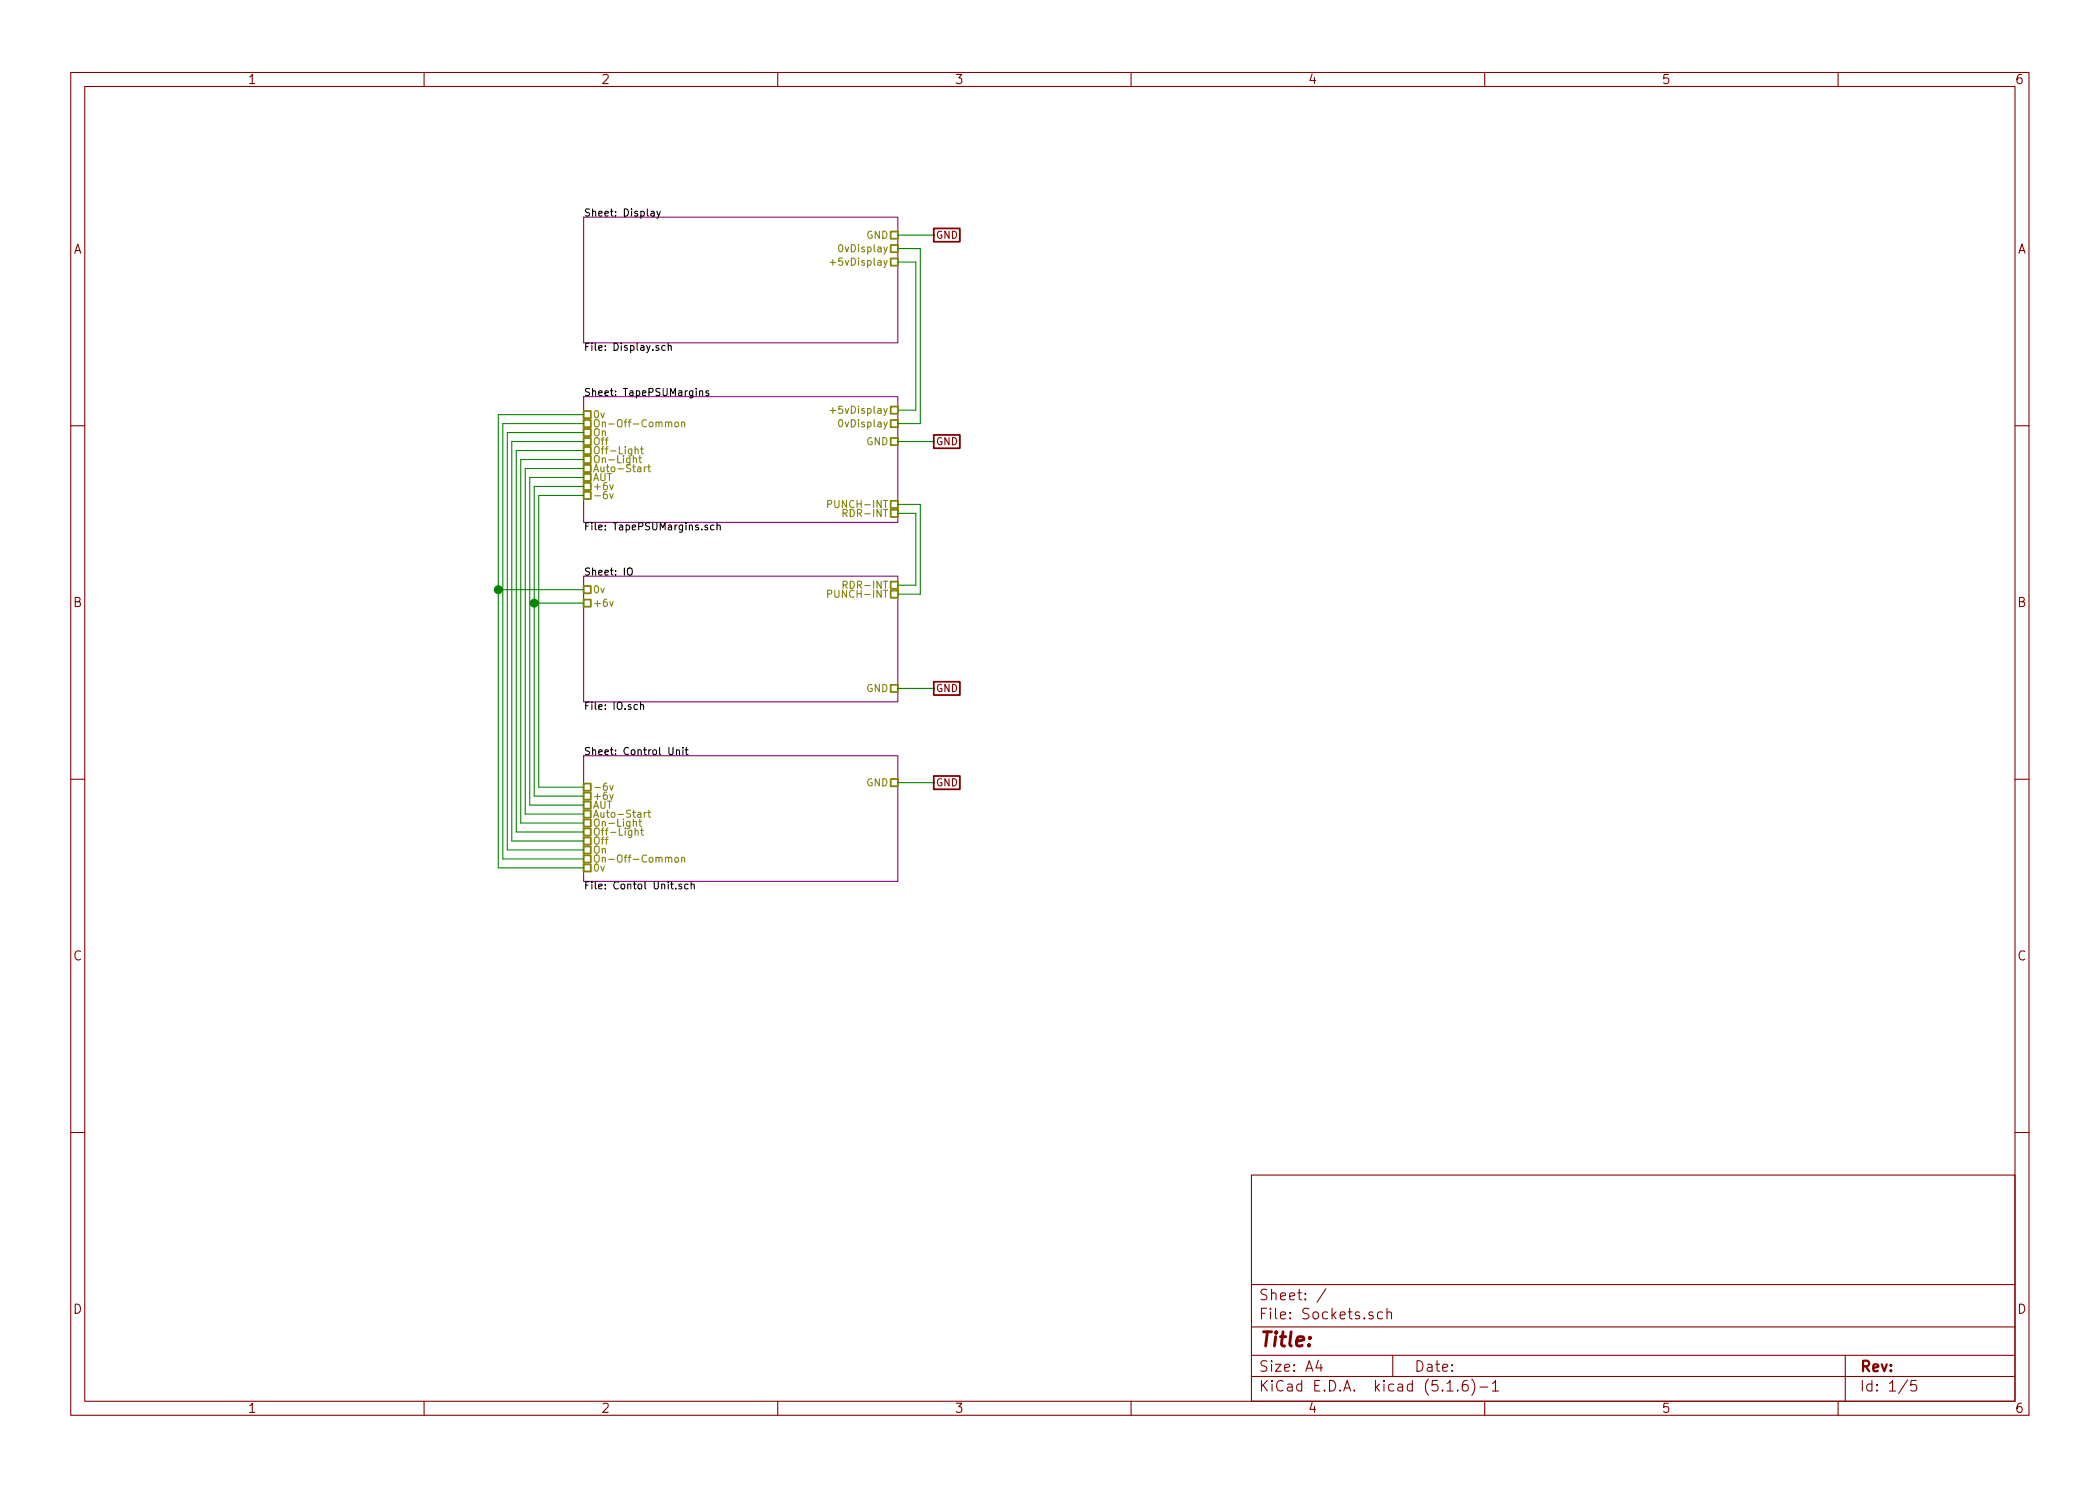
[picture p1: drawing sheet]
<svg xmlns="http://www.w3.org/2000/svg" width="297mm" height="210mm" viewBox="0 0 297 210" stroke-linecap="round" stroke-linejoin="round" font-family="sans-serif">
<g fill="none" stroke="#840000" stroke-width=".15">
<path d="M10 10.3h277v189.9h-277zM12 12.2h273v186.1h-273zM60 10.3v1.9M110 10.3v1.9M160 10.3v1.9M210 10.3v1.9M260 10.3v1.9M10 60.2h2M285 60.2h2M10 110.3h2M285 110.3h2M10 160.2h2"/>
<path d="M177 166.3h108v32h-108zM285 160.2h2M60 198.3v1.9M110 198.3v1.9M160 198.3v1.9M177 194.8h108M177 191.8h108M177 187.8h108M177 181.8h108M186.5 192.5l-.4 1h1M186.8 193v1M187.6 182.3l-1.3 2"/>
<path d="M195.6 185.7a.48 .48 0 0 0-.7 0l-.1 .2 .1 .6a.48 .48 0 0 0 .7 0M196.2 185.7a.39 .39 0 0 1 .6 .1v.8M196.2 185.1v1.5M197 191.8v3M204.7 196.8h.8M206.2 196.7v.1l-.1-.1h.1v.1M207.5 195.3a.59 .59 0 0 0-.7 .7l.1 .7a.49 .49 0 0 0 .7 0 .65 .65 0 0 0-.1-.7 .51 .51 0 0 0-.6 0l-.1 .2M208.2 195.1a1.71 1.71 0 0 1 0 2.3M209.3 196.3h1.2M210 198.3v1.9M211.1 195.8l.3-.3 .1-.2v1.5M211.1 196.8h.9"/>
<path d="M260 198.3v1.9M261 191.8v6.5M269.8 195.2l-1.2 2M271 195.3h-.7v.7a.62 .62 0 0 1 .7 0l.1 .2-.1 .5-.2 .1h-.3l-.2-.1"/>
</g>
<path d="M82.5 30.7h44.5v17.8h-44.5zM82.5 56.1h44.5v17.8h-44.5zM82.5 81.5h44.5v17.8h-44.5zM82.5 106.9h44.5v17.8h-44.5z" fill="none" stroke="#840084" stroke-width=".15"/>
<g fill="none" stroke="#000" stroke-width=".15">
<path d="M92.1 29.9h.4v.7M92.5 30.1l-.3 .1-.2 .1 .2 .3 .3-.1M92.9 29.9l.3 .7M93.4 29.9l-.3 .9-.2 .1M94.1 48.9h-.3l-.2 .2 .1 .4h.4M94.5 49l.2-.1h.2v.7M94.5 48.6v1M99 55.4l.1-.1h.3v.7M99 55.3v.7M100.2 55.3h-.2l-.2 .1 .2 .2 .2 .1v.2h-.4M100.1 74.3a.23 .23 0 0 0-.3 0 .23 .23 0 0 0-.1 .2l.4 .3-.1 .2-.3-.1M101 74.3h-.3l-.2 .2 .1 .4h.4"/>
<path d="M101.4 74.4l.2-.1h.2l.1 .7M101.4 74v1M88.8 80.5l.2-.1a.35 .35 0 0 1 .4 .3v.5l-.2 .2a.36 .36 0 0 1-.5-.4zM90.2 99.7h-.3l-.2 .2 .1 .4h.4M90.6 99.8l.1-.1a.23 .23 0 0 1 .3 .1v.6M90.6 99.4v1M94.6 105.8v.8l.2 .2 .3-.1 .1-.1v-.8M95.7 106.2v-.1a.23 .23 0 0 1 .4 .1v.6M95.7 106.1v.7M96.6 105.8h.1M96.6 106.1v.7M96.9 106.1h.4"/>
<path d="M97.1 105.8v.8l.2 .2M95.6 125.7v.1M96.4 125.1h-.2l-.2 .1 .1 .2 .3 .1v.2h-.4M97.3 125.1h-.3l-.1 .2v.4h.4M97.8 125.2l.1-.1h.2l.1 .7M97.8 124.8v1"/>
</g>
<g fill="none" stroke="#848400" stroke-width=".25">
<path d="M126 34.7h1v1h-1zM126 36.6h1v1h-1zM126 32.8h1v1h-1zM82.5 58.2h1.1v1h-1.1zM82.5 59.4h1.1v1h-1.1zM126 57.5h1v1h-1zM126 59.4h1v1h-1zM82.5 60.7h1.1v1h-1.1zM82.5 62h1.1v1h-1.1zM82.5 63.2h1.1v1.1h-1.1zM82.5 64.5h1.1v1h-1.1zM82.5 65.8h1.1v1h-1.1z"/>
<path d="M82.5 67.1h1.1v1h-1.1zM82.5 68.3h1.1v1h-1.1zM82.5 69.6h1.1v1h-1.1zM126 72.1h1v1h-1zM126 70.9h1v1h-1zM126 62h1v1h-1zM82.5 82.9h1.1v1h-1.1zM82.5 84.8h1.1v1h-1.1zM126 96.9h1v1h-1zM126 82.3h1v1h-1zM126 83.6h1v1h-1zM82.5 119.8h1.1v1h-1.1z"/>
<path d="M82.5 118.5h1.1v1h-1.1zM82.5 110.9h1.1v1h-1.1zM82.5 112.1h1.1v1.1h-1.1zM82.5 117.2h1.1v1h-1.1zM82.5 115.9h1.1v1.1h-1.1zM82.5 113.4h1.1v1h-1.1zM82.5 114.7h1.1v1h-1.1zM126 110.2h1v1h-1zM82.5 121h1.1v1h-1.1zM82.5 122.3h1.1v1h-1.1z"/>
</g>
<g fill="none" stroke="#848400" stroke-width=".15">
<path d="M117.4 37.1h.8M117.8 36.7v.8M118.7 34.7l.2-.1a.55 .55 0 0 1 .3 .5 .55 .55 0 0 1-.3 .5l-.2-.1-.1-.3zM94.6 59.9l.1-.2 .3 .1v.6M95.5 59.8l.1-.1 .3 .1 .1 .4-.1 .1-.3 .1-.1-.1zM96.4 59.8h.1a.23 .23 0 0 1 .4 .1v.5M96.4 59.7v.7M117.4 58.1h.8M117.8 57.7v.8M118.7 59.5l.2-.1a.55 .55 0 0 1 .3 .5 .55 .55 0 0 1-.3 .5l-.2-.1-.1-.3zM86.3 68.6l.2 .7 .2-.7M86.3 69.9l.2 .7 .2-.7"/>
<path d="M89.6 64.9l.1-.1h.3v.7M89.8 63.6h.1a.23 .23 0 0 1 .4 .1v.5M89.8 63.2v1M90.4 64.8h.4M90.5 64.5v.8l.3 .2M90.6 63.5h.4M90.8 63.2v.9l.2 .1M91.1 66.1v.6M91.4 66.1l-.3 .2M91.6 66.1h.4M91.8 65.7v.9l.2 .1M117.1 71.3h.5l.1-.2-.1-.2-.5-.1v1"/>
<path d="M119.3 72.6h.4l.1-.2v-.2l-.5-.1v1M119.5 72.6l.3 .5M86.3 85.1l.2 .7 .2-.7M117.1 84h.5l.1-.2-.1-.2-.5-.1v1M119.3 82.8l.4-.1 .1-.1v-.3l-.5-.1v1.1M119.5 82.8l.3 .5M86.3 111.1l.2 .7 .2-.7M86.3 112.4l.2 .7 .2-.7M89.6 116.3l.1-.1 .3 .1v.6M89.8 117.6l.1-.1a.23 .23 0 0 1 .4 .1v.6M89.8 117.2v1M90.4 116.2h.4"/>
<path d="M90.5 115.9v.9l.3 .1M90.6 117.5h.4M90.8 117.2v.8l.2 .2M91.1 115v.6M91.4 115l-.3 .2M91.6 115h.4M91.8 114.6v.9l.2 .1M94.6 121.5l.1-.2 .3 .1v.6M95.5 121.4l.1-.1 .3 .1 .1 .4-.1 .1-.3 .1-.1-.1zM96.4 121.4h.1a.23 .23 0 0 1 .4 .1v.5M96.4 121.3v.7"/>
</g>
<g fill="none" stroke="#008400" stroke-width=".15">
<path d="M127 35.2h3.2v24.7h-3.2M127 37.1h2.5v20.9h-2.5M127 33.3h5.1M82.5 58.7h-12v64.1h12M82.5 59.9h-11.4v61.6h11.4M82.5 66.3h-8.2v48.9h8.2M82.5 67.6h-7.6v46.3h7.6M82.5 70.1h-6.3v41.3h6.3M82.5 62.5h-10.1v56.5h10.1M82.5 68.8h-6.9v43.8h6.9M82.5 65h-8.8v51.5h8.8M82.5 63.7h-9.5v54h9.5"/>
<path d="M82.5 61.2h-10.7v59.1h10.7M127 71.4h3.2v12.7h-3.2M127 72.6h2.5v10.2h-2.5M127 62.5h5.1M70.5 83.4h12M75.6 85.3h6.9M127 97.4h5.1M127 110.7h5.1"/>
</g>
<path d="M132.1 32.3h3.7v1.9h-3.7zM132.1 61.5h3.7v1.9h-3.7zM132.1 96.5h3.7v1.8h-3.7zM132.1 109.8h3.7v1.9h-3.7z" fill="none" stroke="#840000" stroke-width=".25"/>
<g fill="#008400" stroke="#008400" stroke-width=".25">
<circle cx="70.5" cy="83.4" r=".51"/>
<circle cx="75.6" cy="85.3" r=".51"/>
</g>
<text font-size="2.8" fill="#840000" x="178" y="190.5">Title:</text>
<g font-size="2.1" fill="#840000">
<text x="178" y="184">Sheet: /</text>
<text x="178" y="186.7">File: Sockets.sch</text>
<text x="178" y="196.9">KiCad E.D.A. kicad (5.1.6)-1</text>
<text x="178" y="194.1">Size: A4</text>
<text x="200" y="194.1">Date:</text>
<text x="263" y="194.1">Rev:</text>
<text x="263" y="196.9">Id: 1/5</text>
</g>
<g font-size="1.8" fill="#840000">
<text x="35" y="11.9">1</text>
<text x="85" y="11.9">2</text>
<text x="135" y="11.9">3</text>
<text x="185" y="11.9">4</text>
<text x="235" y="11.9">5</text>
<text x="285" y="11.9">6</text>
<text x="10.4" y="35.9">A</text>
<text x="285.4" y="35.9">A</text>
<text x="10.4" y="85.9">B</text>
<text x="285.4" y="85.9">B</text>
<text x="10.4" y="135.9">C</text>
<text x="285.4" y="135.9">C</text>
<text x="10.4" y="185.9">D</text>
<text x="285.4" y="185.9">D</text>
<text x="35" y="199.9">1</text>
<text x="85" y="199.9">2</text>
<text x="135" y="199.9">3</text>
<text x="185" y="199.9">4</text>
<text x="235" y="199.9">5</text>
<text x="285" y="199.9">6</text>
</g>
<g font-size="1.4">
<text x="82.5" y="30.6">Sheet: Display</text>
<text x="82.5" y="49.6">File: Display.sch</text>
<text x="82.5" y="56">Sheet: TapePSUMargins</text>
<text x="82.5" y="75">File: TapePSUMargins.sch</text>
<text x="82.5" y="81.4">Sheet: IO</text>
<text x="82.5" y="100.4">File: IO.sch</text>
<text x="82.5" y="106.8">Sheet: Control Unit</text>
<text x="82.5" y="125.8">File: Contol Unit.sch</text>
</g>
<g font-size="1.4" fill="#848400">
<text x="119.1" y="35.7">0vDisplay</text>
<text x="122.6" y="33.8">GND</text>
<text x="118.3" y="37.6">+5vDisplay</text>
<text x="83.8" y="59.2">0v</text>
<text x="118.3" y="58.5">+5vDisplay</text>
<text x="83.8" y="60.4">On-Off-Common</text>
<text x="83.8" y="61.7">On</text>
<text x="83.8" y="63">Off</text>
<text x="83.8" y="64.3">Off-Light</text>
<text x="83.8" y="65.5">On-Light</text>
<text x="119.1" y="60.4">0vDisplay</text>
<text x="122.6" y="63">GND</text>
<text x="83.8" y="66.8">Auto-Start</text>
<text x="83.8" y="68.1">AUT</text>
<text x="83.8" y="69.3">+6v</text>
<text x="83.8" y="70.6">-6v</text>
<text x="118" y="71.9">PUNCH-INT</text>
<text x="119.9" y="73.1">RDR-INT</text>
<text x="83.8" y="83.9">0v</text>
<text x="119.9" y="83.3">RDR-INT</text>
<text x="83.8" y="85.8">+6v</text>
<text x="118" y="84.6">PUNCH-INT</text>
<text x="122.6" y="97.9">GND</text>
<text x="83.8" y="111.9">-6v</text>
<text x="83.8" y="113.2">+6v</text>
<text x="122.6" y="111.2">GND</text>
<text x="83.8" y="119.5">Off</text>
<text x="83.8" y="118.2">Off-Light</text>
<text x="83.8" y="117">On-Light</text>
<text x="83.8" y="114.4">AUT</text>
<text x="83.8" y="115.7">Auto-Start</text>
<text x="83.8" y="120.8">On</text>
<text x="83.8" y="122">On-Off-Common</text>
<text x="83.8" y="123.3">0v</text>
</g>
<g font-size="1.4" fill="#840000">
<text x="132.3" y="33.8">GND</text>
<text x="132.3" y="63">GND</text>
<text x="132.3" y="97.9">GND</text>
<text x="132.3" y="111.2">GND</text>
</g>
</svg>
